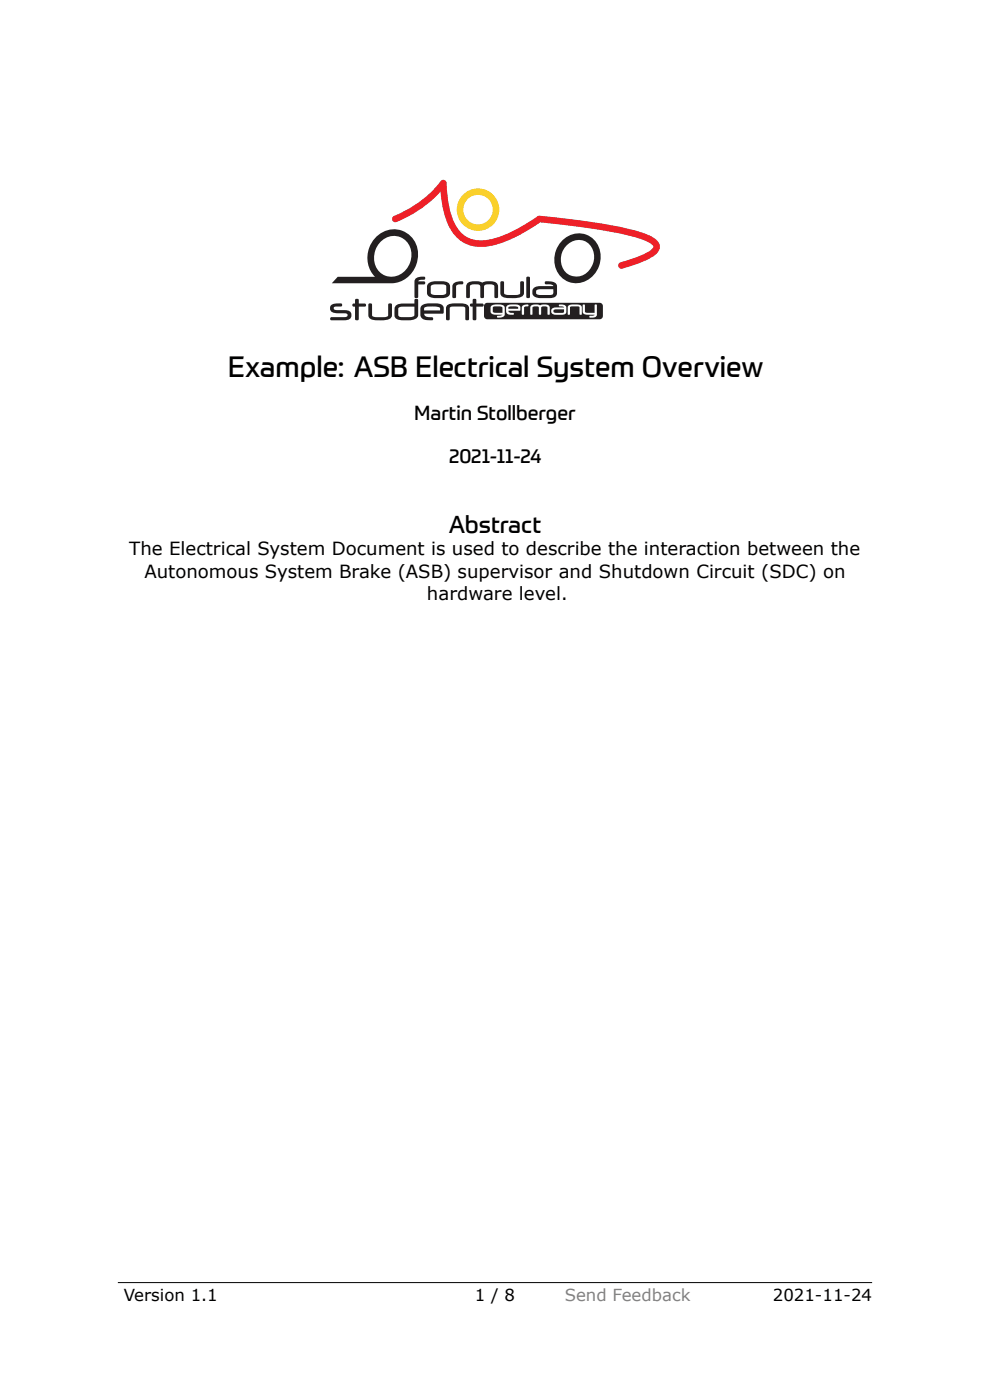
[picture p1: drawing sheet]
<svg xmlns="http://www.w3.org/2000/svg" width="210mm" height="297mm" viewBox="0 0 210 297" stroke-linecap="round" stroke-linejoin="round" font-family="sans-serif">
<!-- layer: FSG -->
<g fill="#231f20">
<path d="M104.3 64.8a1.45 1.45 0 0 0-.1 1.7l.8 .3h1.6l-1 .2-.1 .3a1.38 1.38 0 0 0 1.6-.6v-1.4a1.29 1.29 0 0 0-1.7-.7zM104.6 65.1l1.3-.1 .6 .2 .1 1.2-2-.2zM107.5 64.9a1.59 1.59 0 0 0 0 1.5 1.3 1.3 0 0 0 1.5 .2l-.1-.2-.9-.1-.1-.4h2.4l.1-.7-.2-.4-.6-.2h-1.1zM107.9 65.1l1.8-.1 .2 .2v.3h-2.1zM112.7 64.8l-.2 .5v1.3l.1 .2 .4-.2v-1.3a.91 .91 0 0 1 1.3 0v1.3l.2 .2 .3-.2v-1.3a.91 .91 0 0 1 1.3 0v1.3l.2 .2 .3-.2v-1.3a1.15 1.15 0 0 0-1.5-.7l-.5 .2a2.11 2.11 0 0 0-1.9 0zM110.8 65l-.1 1.6v.1l.4 .1 .1-1.7 .9-.1v-.4a1.37 1.37 0 0 0-1.3 .4zM117.1 65.5a.81 .81 0 0 0-.1 1 .81 .81 0 0 0 1 .3h.5a1.2 1.2 0 0 0 1.6-.7v-.8a1.08 1.08 0 0 0-1.6-.5l.1 .2h.8l.3 .2h-2zM117.5 65.8l.4-.2h1.7v.6a2.54 2.54 0 0 1-2.1 0zM123.6 64.7v1.4a.83 .83 0 0 0 1.1 .7h1.4l-.6 .2a.26 .26 0 0 0-.4 0 .26 .26 0 0 0 .1 .4h.7a.68 .68 0 0 0 .7-.7l-.1-2.1-.4 .2v1.6l-2-.1-.1-1.7zM120.5 64.9l-.1 1.7 .2 .2 .3-.2 .1-1.5 .5-.1 1.4 .1 .1 1.6h.4v-1.5a.84 .84 0 0 0-1.1-.6 1.99 1.99 0 0 0-1.8 .3zM102.9 64.4l.5-.2h23.8a.68 .68 0 0 1 .7 .7v2.1a.69 .69 0 0 1-.7 .7h-23.8a.69 .69 0 0 1-.7-.7v-2.1z" fill-rule="evenodd"/>
<path d="M78.3 64.4l.6 .1v2.4a.93 .93 0 0 0 1.2 .4 3.4 3.4 0 0 0 2.2-.2v-2.4l.2-.3 .6 .1v2.4a1.05 1.05 0 0 1-1 .9l-.5 .1a7.4 7.4 0 0 1-3.2-.3l-.3-.7v-2.2zM75.3 63.5l.3-.1 .5 .1v.9h1.2l.3 .4-.3 .2h-1.2v2.7l-.1 .2-.7-.1v-2.8h-.3a.33 .33 0 0 1-.3-.3 .33 .33 0 0 1 .3-.3h.3zM84 64.8a3.2 3.2 0 0 1 2.1-.4h1.8v-.9l.3-.1 .5 .1v3.3a2.03 2.03 0 0 1-2.5 1.1 2.82 2.82 0 0 1-2.4-.6l-.1-1.8zM84.5 65.3v1.5l.2 .3 2 .2a.99 .99 0 0 0 1.2-.5v-1.8h-1.7a2.2 2.2 0 0 0-1.7 .3zM70.2 64.7a3 3 0 0 1 2.3-.2v.5l-1.7 .2v.3l.2 .2 .8 .1a3.3 3.3 0 0 1 2.5 .3l.2 .7a1.17 1.17 0 0 1-1.5 1.1h-2.7l-.3-.2 .3-.4h2.7l.7-.2v-.5l-.6-.1a3.2 3.2 0 0 1-3-.7l-.1-.5zM89.3 65l1.1-.6h2.1a1.36 1.36 0 0 1 1.6 1v1l-.2 .1h-3.9a.86 .86 0 0 0 1.2 .8h.5l.2 .2v.3l-.4 .1a2.23 2.23 0 0 1-2.3-.8 3.3 3.3 0 0 1 .1-2.1zM90 65.3v.6h3.4v-.5a2.19 2.19 0 0 0-2.1-.4zM100.4 63.4l.6 .1v.9h1.3l.3 .4-.3 .2h-1.3v2.7l-.1 .2-.6-.1v-2.8h-.3a.33 .33 0 0 1-.3-.3 .33 .33 0 0 1 .3-.3h.3zM94.9 64.7a6 6 0 0 1 4.3 0l.3 .7v2.3l-.3 .2h-.3l-.2-.2v-2.5l-1-.2h-1.9l-.4 .2v2.6l-.6 .1-.2-.2v-2.3z" fill-rule="evenodd"/>
<path d="M91.5 60.5l-.1 .3v1.5l.8 .3h1.7l.6-.2 .2-.3v-1.4a.75 .75 0 0 0-1-.4h-1.5zM90.9 60.1l.6-.3 .9-.1a3.8 3.8 0 0 1 2.8 .4 3.1 3.1 0 0 1 .2 2.3l-.3 .5-.5 .2-2.2 .1a1.58 1.58 0 0 1-1.8-1.1v-1.6zM88.2 59.1l.4-.2 1.1-.2h.4l.1 .3-.1 .3-1.3 .2-.1 .2h1.4l.1 .3-.3 .3h-1.2v2.6l-.3 .3h-.3l-.2-.3v-3.2zM111.8 58.7h.5l.1 .3v3.9l-.3 .3h-.3l-.2-.3v-3.9zM106.2 59.8l.2-.1 .5 .1v2.4a.93 .93 0 0 0 1.2 .4 3.4 3.4 0 0 0 2.2-.2v-2.4l.2-.3 .6 .1v2.4a1.05 1.05 0 0 1-1 .9l-.5 .1a7.5 7.5 0 0 1-3.2-.3l-.3-.7zM99.2 60.1a3.6 3.6 0 0 1 3.1-.1 3.4 3.4 0 0 1 3.1 .1l.3 .7v2.1l-.2 .3-.6-.1v-2.4a1.31 1.31 0 0 0-1.4-.4 .61 .61 0 0 0-.8 .5v2.1l-.2 .3h-.3l-.3-.3v-2.1a.86 .86 0 0 0-1.2-.5 .79 .79 0 0 0-1 .4l-.1 2.4-.6 .1-.1-.3v-2.1zM96.2 60.2a2.12 2.12 0 0 1 2.1-.4l-.1 .5h-.5a.7 .7 0 0 0-1 .5v2.3l-.6 .1-.2-.3 .1-2.1zM113.3 61.1l1-.4h3.1a1.63 1.63 0 0 0-1.5-.4l-.3-.1v-.4a2.4 2.4 0 0 1 2.5 .6 3.2 3.2 0 0 1-.2 2.5 4.2 4.2 0 0 1-3.3 .3 1.37 1.37 0 0 1-1.4-.4 1.37 1.37 0 0 1-.1-1.5zM113.8 61.6v.7l.3 .2 2.4 .1a.82 .82 0 0 0 .8-.4 .82 .82 0 0 0 .1-.8h-3z" fill-rule="evenodd"/>
<path d="M80.9 51.2a3.8 3.8 0 0 1 4.5-.6 3.8 3.8 0 0 1 1.8 4.2 4.1 4.1 0 0 1-6.6 3 4.6 4.6 0 0 1 .3-6.6zM79.8 50.2a6 6 0 0 0-.3 8.5h-7.9l-1.2 1.4h12.8a6 6 0 0 0 5.1-4 6 6 0 0 0-1.5-6.3 5.1 5.1 0 0 0-7 .4z" fill-rule="evenodd"/>
</g>
<path d="M120 52.3a3.9 3.9 0 0 0 1.1 6.2 3.9 3.9 0 0 0 4.9-4.7 3.3 3.3 0 0 0-2.5-2.8 3.3 3.3 0 0 0-3.5 1.3zM119.5 50.8a4.7 4.7 0 0 1 5.7-.6 4.7 4.7 0 0 1 2.1 5.3 5 5 0 0 1-8.1 3.4 5.6 5.6 0 0 1 .3-8.1z" fill="#231f20"/>
<path d="M98.3 44.5a3.1 3.1 0 0 0 6.2 0 3.1 3.1 0 0 0-6.2 0zM96.9 44.5a4.5 4.5 0 0 1 9 0 4.5 4.5 0 0 1-9 0z" fill="#fad02b"/>
<path d="M83.3 46a23.7 23.7 0 0 0 10.2-7.6l.1-.1a.69 .69 0 0 1 1.1 .5 18.8 18.8 0 0 0 2.4 9.7 6 6 0 0 0 6.6 2.3 29.8 29.8 0 0 0 8.9-4l1.7-1 3.2 .3a133.8 133.8 0 0 1 17.8 3 7.4 7.4 0 0 1 4.5 2.4 2.08 2.08 0 0 1-1.2 2.9 22.9 22.9 0 0 1-6.9 2.6 .7 .7 0 0 1-.6-.6 .7 .7 0 0 1 .5-.8 16.6 16.6 0 0 0 6.8-2.9l.2-.2a.85 .85 0 0 0-.6-.9 30 30 0 0 0-9.7-2.7l-13-1.7a2.03 2.03 0 0 0-1.8 .7l-.8 .5a26.8 26.8 0 0 1-9.7 3.9 7.4 7.4 0 0 1-8.1-5 21.8 21.8 0 0 1-1.5-6.6 24.4 24.4 0 0 1-9.6 6.5 .69 .69 0 0 1-.6-.5 .69 .69 0 0 1 .1-.7z" fill="#ee2028"/>
<path d="M25 272.1h160" fill="none" stroke="#000" stroke-width=".21"/>
<text font-size="6.1" x="48.3" y="80">Example: ASB Electrical System Overview</text>
<text font-size="5.1" x="95.2" y="113">Abstract</text>
<g font-size="4.2">
<text x="87.9" y="89.1">Martin Stollberger</text>
<text x="95.2" y="98.3">2021-11-24</text>
</g>
<g font-size="3.8">
<text x="27.4" y="117.8">The Electrical System Document is used to describe the interaction between the</text>
<text x="30.6" y="122.6">Autonomous System Brake (ASB) supervisor and Shutdown Circuit (SDC) on</text>
<text x="90.6" y="127.4">hardware level.</text>
</g>
<g font-size="3.5">
<text x="26.2" y="276.1">Version 1.1</text>
<text x="100.7" y="276.1">1 / 8</text>
<text x="163.9" y="276.1">2021-11-24</text>
</g>
<text font-size="3.5" fill="#818181" x="119.8" y="276.1">Send Feedback</text>
</svg>
